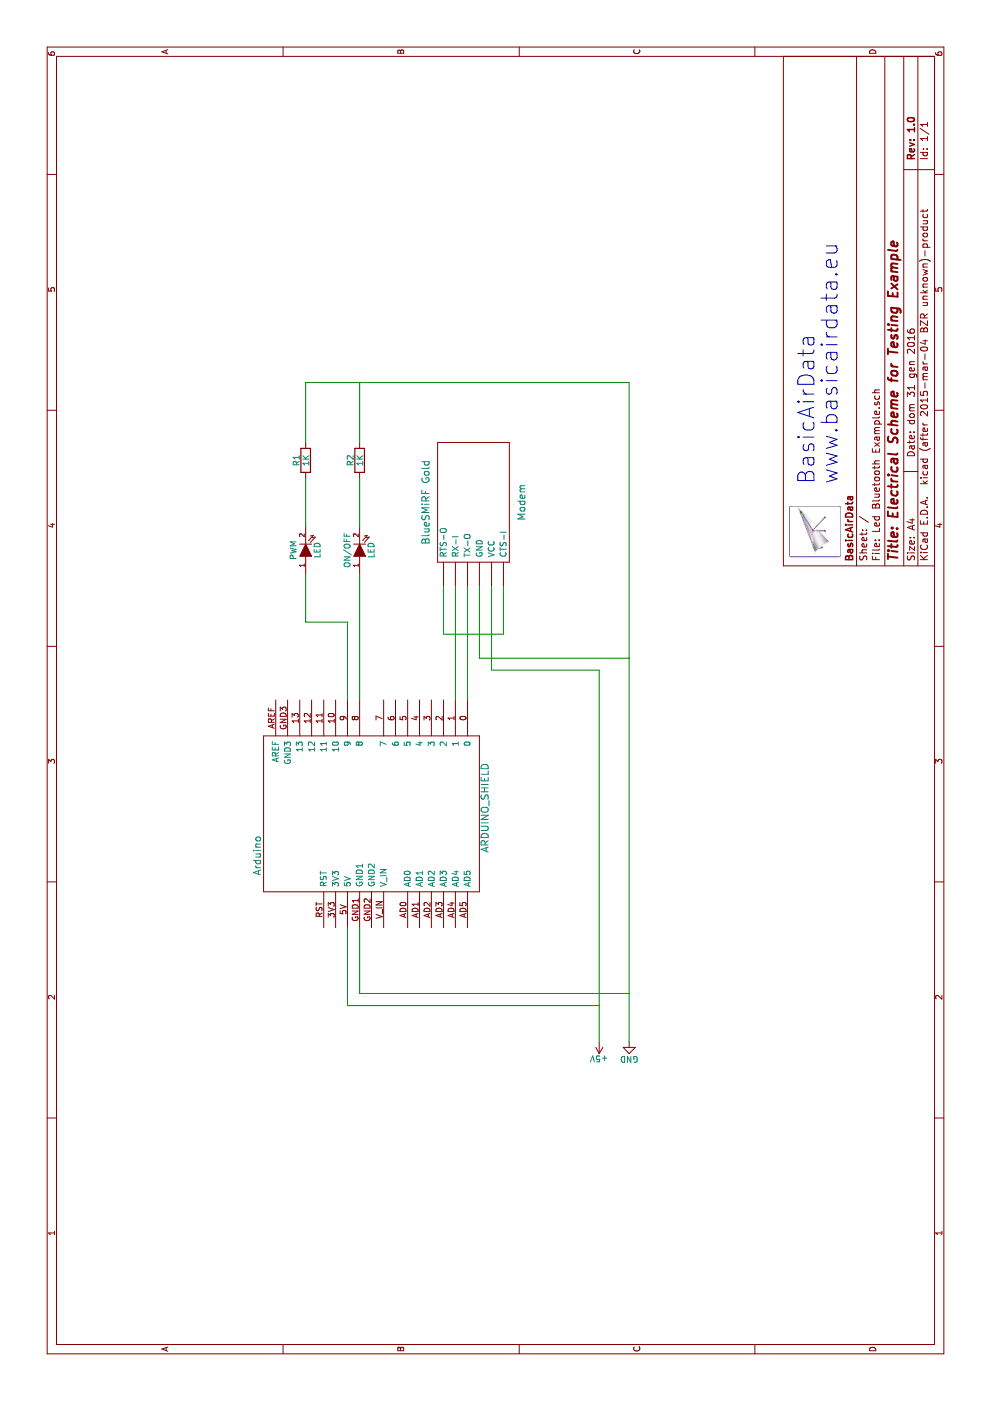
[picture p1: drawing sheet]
EESchema Schematic File Version 2
LIBS:power
LIBS:device
LIBS:transistors
LIBS:conn
LIBS:linear
LIBS:regul
LIBS:74xx
LIBS:cmos4000
LIBS:adc-dac
LIBS:memory
LIBS:xilinx
LIBS:special
LIBS:microcontrollers
LIBS:dsp
LIBS:microchip
LIBS:analog_switches
LIBS:motorola
LIBS:texas
LIBS:intel
LIBS:audio
LIBS:interface
LIBS:digital-audio
LIBS:philips
LIBS:display
LIBS:cypress
LIBS:siliconi
LIBS:opto
LIBS:atmel
LIBS:contrib
LIBS:BlueSMIRF
LIBS:valves
LIBS:arduino_shieldsNCL
LIBS:Led Bluetooth Example-cache
EELAYER 25 0
EELAYER END
$Descr A4 11693 8268
encoding utf-8
Sheet 1 1
Title "Electrical Scheme for Testing Example"
Date "dom 31 gen 2016"
Rev "1.0"
Comp "BasicAirData"
Comment1 ""
Comment2 ""
Comment3 ""
Comment4 ""
$EndDescr
$Comp
L BlueSMiRF_Gold Modem
U 1 1
P 7500 3950
F 0 "Modem" H 7500 4350 60  0000 C CNN
F 1 "BlueSMiRF Gold" H 7500 3550 60  0000 C CNN
F 2 "" H 7500 3550 60  0000 C CNN
F 3 "" H 7500 3550 60  0000 C CNN
	1    7500 3950
	1    0    0    1   
$EndComp
$Comp
L R R2
U 1 1
P 7850 3000
F 0 "R2" V 7930 3000 50  0000 C CNN
F 1 "1K" V 7850 3000 50  0000 C CNN
F 2 "" V 7780 3000 30  0000 C CNN
F 3 "" H 7850 3000 30  0000 C CNN
	1    7850 3000
	0    -1   -1   0   
$EndComp
$Comp
L LED ON/OFF
U 1 1
P 7100 3000
F 0 "ON/OFF" H 7100 3100 50  0000 C CNN
F 1 "LED" H 7100 2900 50  0000 C CNN
F 2 "" H 7100 3000 60  0000 C CNN
F 3 "" H 7100 3000 60  0000 C CNN
	1    7100 3000
	1    0    0    -1  
$EndComp
$Comp
L ARDUINO_SHIELD Arduino
U 1 1
P 4900 3100
F 0 "Arduino" H 4550 4050 60  0000 C CNN
F 1 "ARDUINO_SHIELD" H 4950 2150 60  0000 C CNN
F 2 "" H 4900 3100 60  0000 C CNN
F 3 "" H 4900 3100 60  0000 C CNN
	1    4900 3100
	1    0    0    -1  
$EndComp
$Comp
L +5V #PWR?
U 1 1
P 3000 5000
F 0 "#PWR?" H 3000 4850 50  0001 C CNN
F 1 "+5V" H 3000 5140 50  0000 C CNN
F 2 "" H 3000 5000 60  0000 C CNN
F 3 "" H 3000 5000 60  0000 C CNN
	1    3000 5000
	0    -1   -1   0   
$EndComp
$Comp
L GND #PWR?
U 1 1
P 3000 5250
F 0 "#PWR?" H 3000 5000 50  0001 C CNN
F 1 "GND" H 3000 5100 50  0000 C CNN
F 2 "" H 3000 5250 60  0000 C CNN
F 3 "" H 3000 5250 60  0000 C CNN
	1    3000 5250
	0    1    1    0   
$EndComp
Wire Wire Line
	8500 2550 8500 3000
Wire Wire Line
	8500 3000 8500 5250
Wire Wire Line
	8500 3000 8000 3000
Connection ~ 6200 5250
Wire Wire Line
	5850 3000 6900 3000
Wire Wire Line
	7300 3000 7700 3000
Connection ~ 3400 5250
Wire Wire Line
	6200 4000 6800 4000
Wire Wire Line
	6200 5250 6200 4000
Connection ~ 3300 5000
Wire Wire Line
	6100 4100 6800 4100
Wire Wire Line
	6100 5000 6100 4100
Wire Wire Line
	3400 3000 3950 3000
Wire Wire Line
	3400 5250 3400 3000
Wire Wire Line
	8500 5250 6200 5250
Wire Wire Line
	6200 5250 3400 5250
Wire Wire Line
	3400 5250 3000 5250
Wire Wire Line
	3300 2900 3950 2900
Wire Wire Line
	3300 5000 3300 2900
Wire Wire Line
	3000 5000 3300 5000
Wire Wire Line
	3300 5000 6100 5000
Wire Wire Line
	6400 4200 6800 4200
Wire Wire Line
	6400 3700 6400 4200
Wire Wire Line
	6800 3700 6400 3700
Wire Wire Line
	5850 3800 6800 3800
Wire Wire Line
	5850 3900 6800 3900
$Comp
L LED PWM
U 1 1
P 7100 2550
F 0 "PWM" H 7100 2650 50  0000 C CNN
F 1 "LED" H 7100 2450 50  0000 C CNN
F 2 "" H 7100 2550 60  0000 C CNN
F 3 "" H 7100 2550 60  0000 C CNN
	1    7100 2550
	1    0    0    -1  
$EndComp
$Comp
L R R1
U 1 1
P 7850 2550
F 0 "R1" V 7930 2550 50  0000 C CNN
F 1 "1K" V 7850 2550 50  0000 C CNN
F 2 "" V 7780 2550 30  0000 C CNN
F 3 "" H 7850 2550 30  0000 C CNN
	1    7850 2550
	0    -1   -1   0   
$EndComp
Wire Wire Line
	5850 2900 6500 2900
Wire Wire Line
	6500 2900 6500 2550
Wire Wire Line
	6500 2550 6900 2550
Wire Wire Line
	7300 2550 7700 2550
Wire Wire Line
	8000 2550 8500 2550
Connection ~ 8500 3000
Text Notes 7650 7000 0    134  ~ 0
BasicAirData\nwww.basicairdata.eu
$EndSCHEMATC
